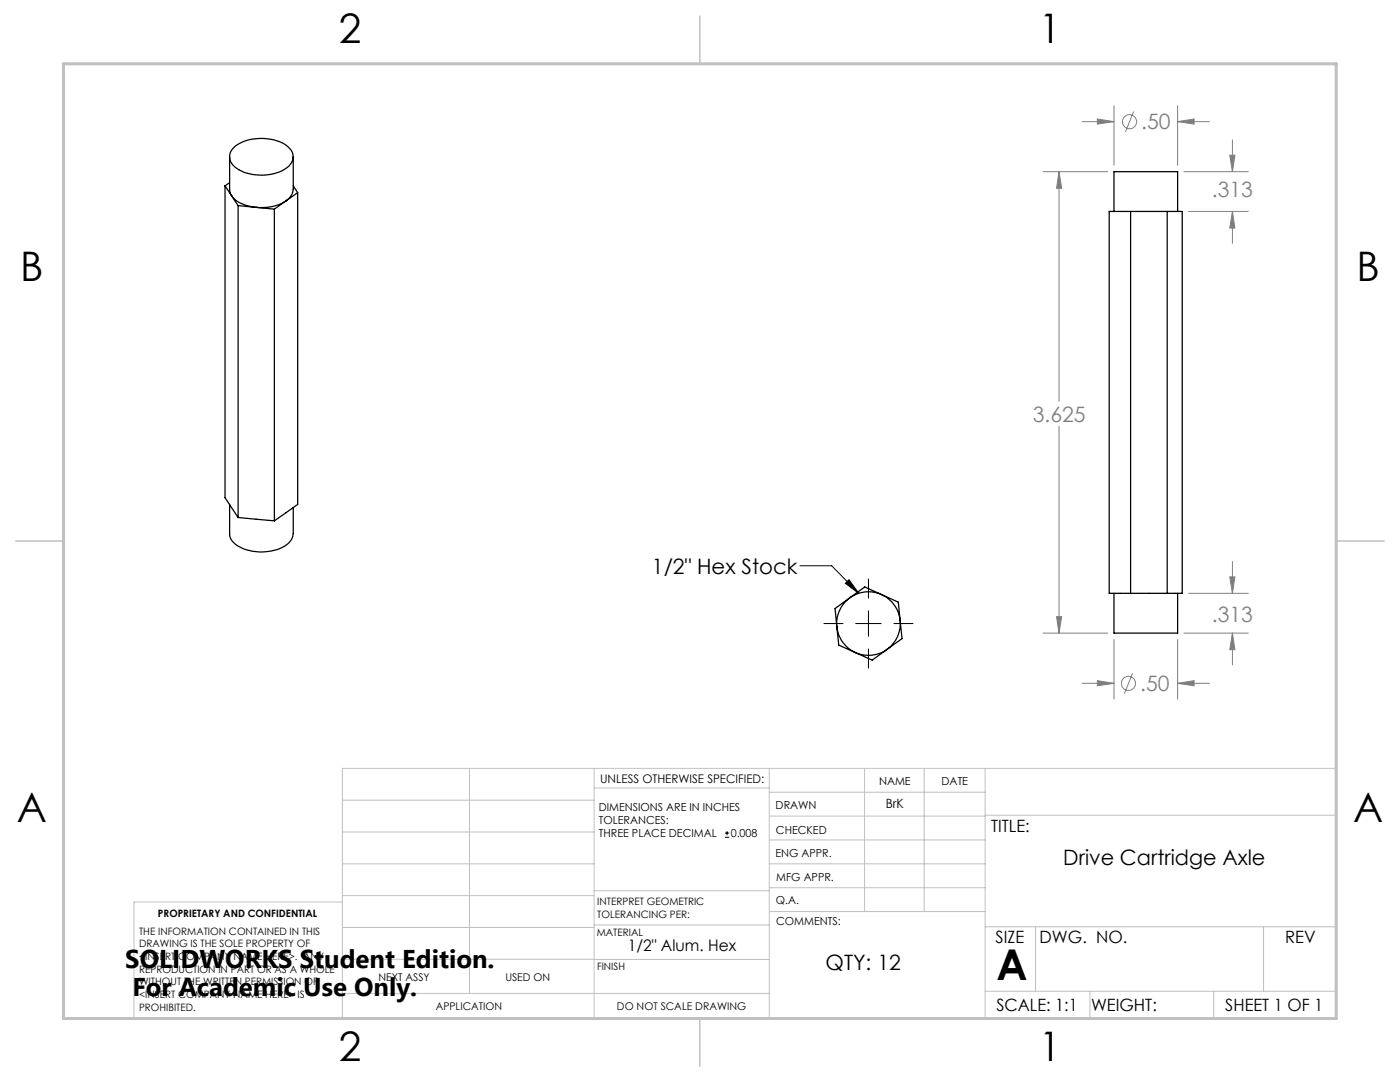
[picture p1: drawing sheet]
<svg xmlns="http://www.w3.org/2000/svg" width="279mm" height="216mm" viewBox="0 0 279 216" stroke-linecap="round" stroke-linejoin="round" font-family="sans-serif">
<g fill="none" stroke="#808080" stroke-width=".2">
<path d="M208.2 34.3h12.9M211.3 34.3l.6 3.3h-1zM211.3 34.3v45.7M216 24.3h6.3M219 23.7l3.3 .6-3.3 .5zM222.3 21.1v11.9M226.2 22.3l-1.6 4M235 24.3l3.3-.6v1.1zM235 21.1v11.9M235 24.3h6.4M236.3 34.3h12.8M245.4 31h1.1l-.5 3.3z"/>
<path d="M246 27.9v6.4M237.2 42.2h11.9M246 42.2l.5 3.3h-1.1zM246 42.2v6.3M211.3 85.1v41.2M237.2 118.4h11.9M245.4 115.1h1.1l-.5 3.3zM246 112v6.4M208.2 126.3h12.9M210.9 123h1l-.6 3.3zM216 136.3h6.3M219 135.8l3.3 .5-3.3 .5z"/>
<path d="M222.3 127.6v11.9M226 134.3l-1.6 4.1M235 136.3l3.3-.5v1zM235 127.6v11.9M235 136.3h6.4M236.3 126.3h12.8M246 126.3l.5 3.3h-1.1zM246 126.3v6.4"/>
<circle cx="225.4" cy="24.3" r="1.41"/>
<circle cx="225.2" cy="136.4" r="1.41"/>
</g>
<path d="M159.6 112.9h6.4l5.4 5.5M168.7 116.4l.7-.7 2 2.7zM173.3 115.5v3.8M164.4 124.4h3.8M170.8 124.4h5.1M173.3 121.9v5.1M173.3 129.5v3.8M178.4 124.4h3.8M144.7 167.1h.8M144.7 166.2h.8M145.1 165.8v.9" fill="none" stroke="#000" stroke-width=".2"/>
<g fill="none" stroke="#c0c0c0" stroke-width=".2">
<path d="M68.3 159.7h50.3M93.7 153.3v44.9M118.6 153.3v49.9M118.6 157.2h34.9M153.5 153.3v49.9M153.5 158.1h43.1M172.5 153.3v28.6M184.4 153.3v28.6M196.6 153.3v49.9M68.3 180h-41.6v23.2h240v-49.9h-198.4v49.9M68.3 178.7h50.3M68.3 172.4h50.3"/>
<path d="M68.3 166h50.3M118.6 177.7h35M153.5 167.6h43.1M153.5 162.8h43.1M153.5 172.4h43.1M153.5 177.1h43.1M196.6 162.7h70.1M68.3 198.2h85.2M68.3 191.4l85.2 .1M68.3 185.1h50.3M118.6 184.6h35M153.6 181.9h43"/>
<path d="M196.6 197.8h70.1M196.6 184.9h70.1M206.7 184.9v12.9M217.5 197.8v5.4M242.2 197.8v5.4M252.2 184.9v12.9"/>
</g>
<path d="M139.7 3.2v9.5M3.1 107.9h9.6M266.7 107.9h9.5M139.7 203.2v9.6" fill="none" stroke="#c0c0c0" stroke-width=".3"/>
<path d="M12.7 12.7h254v190.5h-254z" fill="none" stroke="#c0c0c0" stroke-width=".6"/>
<path d="M168.7 116.4l.7-.7 2 2.7z" fill="#000"/>
<path d="M211.3 34.3l.6 3.3h-1zM210.9 123h1l-.6 3.3zM219 23.7l3.3 .6-3.3 .5zM235 24.3l3.3-.6v1.1zM246 42.2l.5 3.3h-1.1zM245.4 31h1.1l-.5 3.3zM235 136.3l3.3-.5v1zM219 135.8l3.3 .5-3.3 .5zM246 126.3l.5 3.3h-1.1zM245.4 115.1h1.1l-.5 3.3z" fill="#808080"/>
<g fill="none" stroke="#000" stroke-width=".25">
<path d="M44.9 37.1l2.6 3.9M44.9 37.1v62.2l2.6 4M45.8 31.3v6.5a3.7 3.7 0 0 0 2.9 3 9.8 9.8 0 0 0 8.4-.7M45.8 36.4l-.9 .7M46.7 29.4a9.3 9.3 0 0 1 10.8-.1 2.57 2.57 0 0 1-.6 4.4 9.6 9.6 0 0 1-10.1-.4 2.46 2.46 0 0 1-.1-3.9zM58.5 31.3v6.5l-.4 1.3-1 1M58.5 37.1l.9 1.4M59.4 38.5l-2.3 1.6M59.4 38.5v62.1l-4.6 3.3M47.5 41v62.3M47.5 41l7.3 .7M54.8 41.7v62.2"/>
<path d="M57.1 40.1l-2.3 1.6M221.4 42.2h14.5v76.2h-14.5zM222.3 42.2v-7.9h12.7v7.9M225.6 42.2v76.2M232.9 42.2v76.2M45.8 100.6v5.9a3.7 3.7 0 0 0 2.8 3 9.6 9.6 0 0 0 9-1.2l.6-.6 .3-1.2v-5.2M47.5 103.3l7.3 .6M222.3 118.4v7.9h12.7v-7.9M166.7 121.4l5.9-4.3 6.7 3.1 .7 7.2-5.9 4.3-6.7-3z"/>
<circle cx="173.3" cy="124.4" r="6.4"/>
</g>
<text font-size="8.5" x="198.9" y="195.5">A</text>
<g font-size="8.1">
<text x="67.6" y="8.5">2</text>
<text x="207.3" y="8.5">1</text>
<text x="4" y="56.2">B</text>
<text x="270.7" y="56.2">B</text>
<text x="3.3" y="164.1">A</text>
<text x="270" y="164.1">A</text>
<text x="67.6" y="211.7">2</text>
<text x="207.3" y="211.7">1</text>
</g>
<g font-size="5.1">
<text x="25" y="193.2">SOLIDWORKS Student Edition.</text>
<text x="26.4" y="198.8">For Academic Use Only.</text>
</g>
<g font-size="4.2" fill="#808080">
<text x="227.8" y="25.8">.50</text>
<text x="241.9" y="39.2">.313</text>
<text x="206.1" y="84.1">3.625</text>
<text x="241.9" y="124">.313</text>
<text x="227.6" y="137.9">.50</text>
</g>
<g font-size="4.2">
<text x="130.1" y="114.5">1/2&quot; Hex Stock</text>
<text x="212.2" y="172.5">Drive Cartridge Axle</text>
<text x="164.8" y="193.5">QTY: 12</text>
</g>
<g font-size="3.4">
<text x="197.8" y="166">TITLE:</text>
<text x="198.7" y="188.1">SIZE</text>
<text x="207.5" y="188.1">DWG. NO.</text>
<text x="256.5" y="188.2">REV</text>
<text x="198.8" y="201.7">SCALE: 1:1</text>
<text x="217.7" y="201.8">WEIGHT:</text>
<text x="244.5" y="201.7">SHEET 1 OF 1</text>
</g>
<text font-size="3.2" x="125.3" y="189.8">1/2&quot; Alum. Hex</text>
<text font-size="2.5" x="176.8" y="161.3">BrK</text>
<text font-size="2.4" x="119.8" y="156.2">UNLESS OTHERWISE SPECIFIED:</text>
<g font-size="2.2">
<text x="119.5" y="161.8">DIMENSIONS ARE IN INCHES</text>
<text x="154.8" y="161.4">DRAWN</text>
<text x="175.4" y="156.6">NAME</text>
<text x="187.9" y="156.7">DATE</text>
<text x="119.5" y="164.4">TOLERANCES:</text>
<text x="119.5" y="167.1">THREE PLACE DECIMAL</text>
<text x="145.8" y="167.1">0.008</text>
<text x="154.9" y="166.3">CHECKED</text>
<text x="154.8" y="171">ENG APPR.</text>
<text x="154.9" y="175.7">MFG APPR.</text>
<text x="154.9" y="180.4">Q.A.</text>
<text x="154.9" y="184.6">COMMENTS:</text>
</g>
<g font-size="2.1">
<text x="75.5" y="195.7">NEXT ASSY</text>
<text x="100.9" y="195.7">USED ON</text>
<text x="86.9" y="201.5">APPLICATION</text>
<text x="123.1" y="201.6">DO NOT SCALE DRAWING</text>
</g>
<g font-size="2">
<text x="31.5" y="182.9">PROPRIETARY AND CONFIDENTIAL</text>
<text x="119.2" y="180.6">INTERPRET GEOMETRIC</text>
<text x="119.2" y="183.1">TOLERANCING PER:</text>
<text x="27.8" y="186.5">THE INFORMATION CONTAINED IN THIS</text>
<text x="27.8" y="189">DRAWING IS THE SOLE PROPERTY OF</text>
<text x="27.8" y="191.6">&lt;INSERT COMPANY NAME HERE&gt;. ANY</text>
<text x="119.1" y="186.7">MATERIAL</text>
<text x="27.8" y="194.1">REPRODUCTION IN PART OR AS A WHOLE</text>
<text x="27.8" y="196.6">WITHOUT THE WRITTEN PERMISSION OF</text>
<text x="119.1" y="193.5">FINISH</text>
<text x="27.8" y="199.1">&lt;INSERT COMPANY NAME HERE&gt; IS</text>
<text x="27.8" y="201.7">PROHIBITED.</text>
</g>
</svg>
